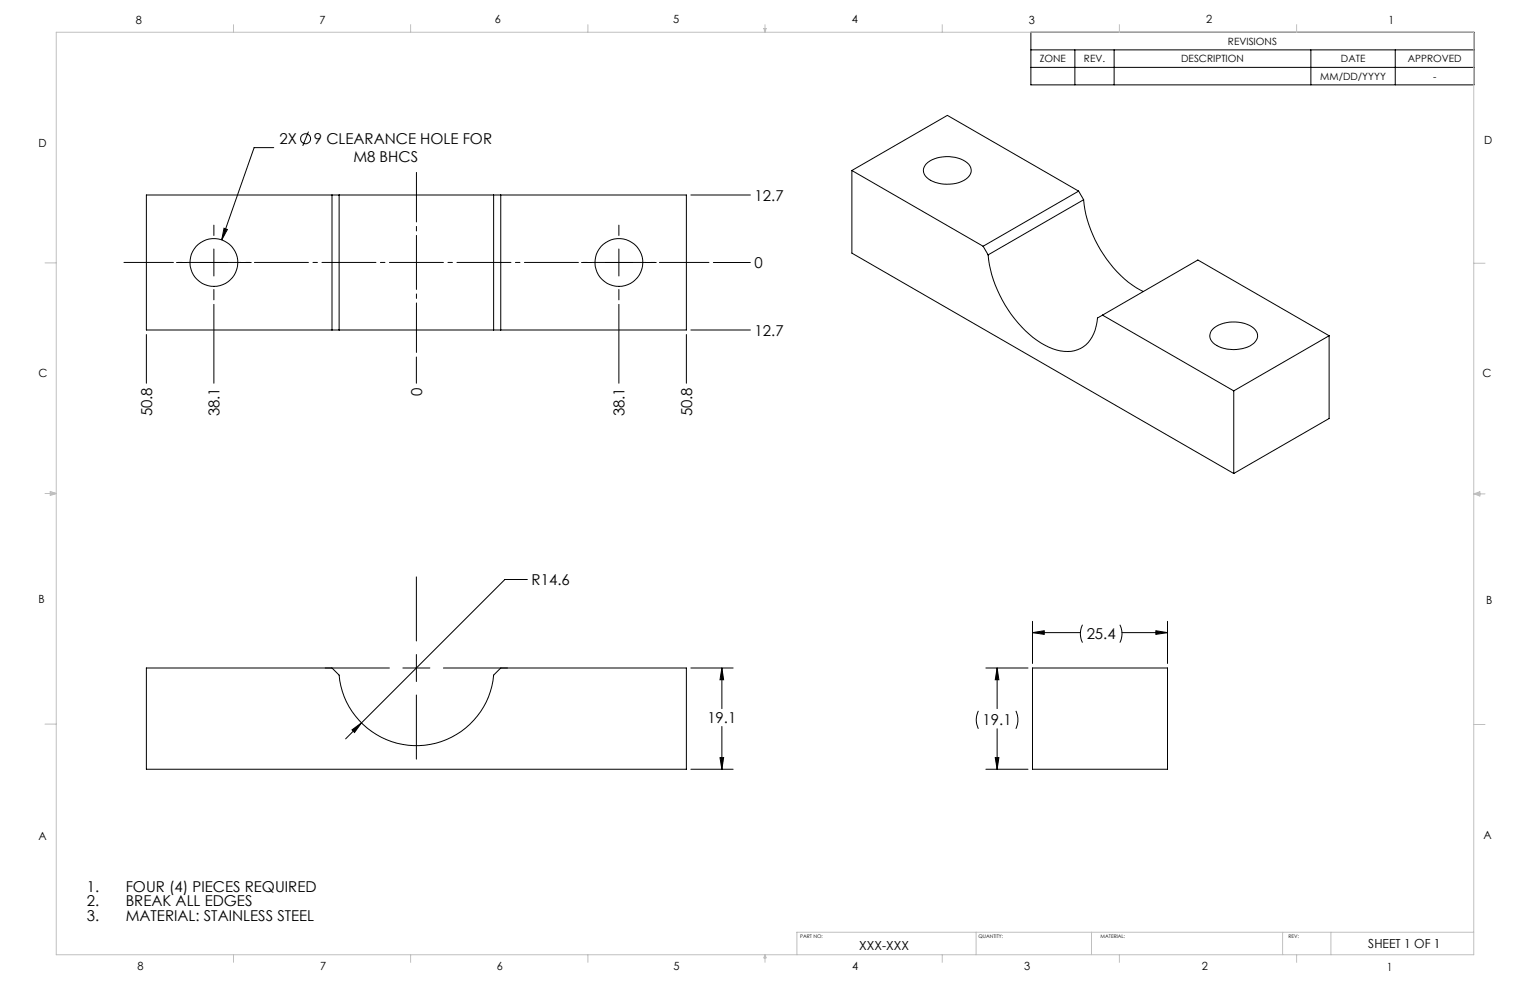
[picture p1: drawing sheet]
<svg xmlns="http://www.w3.org/2000/svg" width="432mm" height="279mm" viewBox="0 0 432 279" stroke-linecap="round" stroke-linejoin="round" font-family="sans-serif">
<g fill="none" stroke="#000" stroke-width=".28">
<path d="M290.9 9.1h125.1v14.9h-125.1zM290.9 14.1h125.1M290.9 19h125.1M303.4 14.1v9.9M314.4 14.1v9.9M370 14.1v9.9M393.8 14.1v9.9M87.1 37.1l-1.7 4.1M77.3 41.7h-5.6l-9.1 26M93.7 55v38.1M95.7 55h43.6M95.7 55h-54.4v38.1h54.4"/>
<path d="M95.7 55v38.1M139.3 55h54.4v38.1h-54.4M139.3 55v38.1M141.3 55v38.1M195 55h16.8M240.4 48.1v23.3l107.8 62.2M240.4 48.1l37.1 21.4M240.4 48.1l27-15.5 37 21.3M261.4 46.2a9.6 9.6 0 0 1 12 .2 2.86 2.86 0 0 1-1.4 4.5 10 10 0 0 1-10.5-.8 2.53 2.53 0 0 1-.1-3.9zM304.4 53.9l-26.9 15.6M304.4 53.9l1.4 2.5M305.8 56.4a34.1 34.1 0 0 0 16 25.4l.9 .5"/>
<path d="M305.8 56.4l-26.9 15.5M49.8 74.1h2.9M56.6 74.1h7.6M60.4 63.5v3M60.4 70.3v7.6M63.2 64.4l1 .4-1.6 2.9zM68 74.1h2.9M164.1 74.1h2.9M170.9 74.1h7.6M174.7 63.5v3M174.7 70.3v7.6M182.3 74.1h2.9"/>
<path d="M201.3 74.1h10.5M277.5 69.5l1.4 2.4M278.9 71.9a34.8 34.8 0 0 0 14.8 24.9 11.7 11.7 0 0 0 11.2 1.6 10.1 10.1 0 0 0 4.8-8.7l1.4-.8M41.3 94.4v13.8M60.4 81.7v2.9M60.4 85.9v22.3M95.7 93.1h43.6M174.7 81.7v2.9M174.7 85.9v22.3M193.7 94.4v13.8M195 93.1h16.8M311.1 88.9l37.1 21.4"/>
<path d="M311.1 88.9l27-15.5 37 21.4M342.2 92.9a9.6 9.6 0 0 1 12 .1 2.86 2.86 0 0 1-1.4 4.6 10.2 10.2 0 0 1-10.5-.9 2.53 2.53 0 0 1-.1-3.8zM375.1 94.8l-26.9 15.5M375.1 94.8v23.3l-26.9 15.5M117.5 100.8v7.4M348.2 110.3v23.3M117.5 162.8v18.1M148.8 163.5h-6.3l-40.5 40.5M291.4 178.5l3.3-.5v1zM291.4 175.4v11.9M291.4 178.5h13.5M305.5 176.3l-.6 2.4 .2 1.7 .4 1"/>
<path d="M316.1 176.3l.6 2.4-.3 1.7-.3 1M316.7 178.5h12.8M326.2 178l3.3 .5-3.3 .5zM329.5 175.4v11.9M93.7 188.5l2 2a21.9 21.9 0 0 0 21.8 19.9 21.9 21.9 0 0 0 21.8-19.9l2-2M109.9 188.5h-68.6v28.6h152.4v-28.6h-68.6M113.7 188.5h7.6M117.5 184.7v7.6M117.5 196.1v18.1M195 188.5h11.9M203.7 188.5l.5 3.3h-1zM203.7 188.5v11.5"/>
<path d="M278.2 188.5h11.9M281.4 188.5l.5 3.3h-1zM281.4 188.5v11.5M291.4 188.5h38.1v28.6h-38.1zM99.3 206l2.7-2-2 2.7zM102 204l-4.5 4.5M195 217.1h11.9M203.2 213.8h1l-.5 3.3zM203.7 205v12.1M276.1 200.6l-.6 2.4 .2 1.4 .4 1.3M278.2 217.1h11.9M280.9 213.8h1l-.5 3.3z"/>
<path d="M281.4 205.7v11.4M286.7 200.6l.6 2-.1 1.8-.5 1.3"/>
<circle cx="86.3" cy="39.2" r="1.41"/>
<circle cx="60.4" cy="74.1" r="6.7"/>
<circle cx="174.7" cy="74.1" r="6.7"/>
</g>
<path d="M117.5 48.7v50.8M200.1 74.1h-165.1" fill="none" stroke="#000" stroke-width=".28" stroke-dasharray="15.2 1.3 1.3 1.3" stroke-dashoffset="1.3"/>
<g fill="none" stroke="#c0c0c0" stroke-width=".28">
<path d="M15.9 9.1h400v260.4h-400zM65.9 6.9v2.2M115.9 6.9v2.2M165.9 6.9v2.2M215.6 8h.6l-.3 1.1zM215.7 8l.2 1.1M215.9 6.9v2.2M216 8l-.1 1.1M265.9 6.9v2.2M315.9 6.9v2.2M365.9 6.9v2.2M12.7 74.2h3.2"/>
<path d="M415.9 74.3h3.2M12.7 139.3h3.2M14.2 139.1l1.7 .2M14.2 138.7l1.7 .6-1.7 .5zM15.9 139.3l-1.7 .3M415.9 139.4h3.2M415.9 139.4l1.8-.6v1.2zM415.9 139.4l1.8 .3M417.7 139.2l-1.8 .2M12.7 204.4h3.2M415.9 204.5h3.2M65.9 269.5v2.1"/>
<path d="M115.9 269.5v2.1M165.9 269.5v2.1M215.9 269.5v2.1M215.9 269.5l.3 .8h-.6zM265.9 269.5v2.1M275.5 263.1v6.4M308 263.1v6.4M315.9 269.5v2.1M362 263.1v6.4M365.9 269.5v2.1M375.6 263.1v6.4M415.9 263.1h-191v6.4"/>
</g>
<path d="M99.3 206l.7 .7 2-2.7zM203.2 213.8h1l-.5 3.3zM203.7 188.5l.5 3.3h-1zM63.2 64.4l-.6 3.3 1.6-2.9zM291.4 178.5l3.3-.5v1zM326.2 178l3.3 .5-3.3 .5zM281.4 188.5l.5 3.3h-1zM280.9 213.8h1l-.5 3.3z" fill="#000"/>
<g font-size="4.2">
<text x="78.9" y="40.7">2X</text>
<text x="88.6" y="40.7">9 CLEARANCE HOLE FOR</text>
<text x="99.7" y="45.8">M8 BHCS</text>
<text x="213" y="56.6">12.7</text>
<text x="213" y="75.7">0</text>
<text x="213" y="94.7">12.7</text>
<text x="119.1" y="111.7" transform="rotate(-90 119.1 111.7)">0</text>
<text x="42.9" y="117.5" transform="rotate(-90 42.9 117.5)">50.8</text>
<text x="62" y="117.5" transform="rotate(-90 62 117.5)">38.1</text>
<text x="176.3" y="117.5" transform="rotate(-90 176.3 117.5)">38.1</text>
<text x="195.3" y="117.5" transform="rotate(-90 195.3 117.5)">50.8</text>
<text x="150" y="165.1">R14.6</text>
<text x="306.7" y="180.4">25.4</text>
<text x="199.6" y="204.1">19.1</text>
<text x="277.3" y="204.7">19.1</text>
<text x="24.5" y="251.6">1.</text>
<text x="35.5" y="251.6">FOUR (4) PIECES REQUIRED</text>
<text x="24.5" y="255.8">2.</text>
<text x="35.5" y="255.8">BREAK ALL EDGES</text>
<text x="24.5" y="260">3.</text>
<text x="35.5" y="260">MATERIAL: STAINLESS STEEL</text>
</g>
<g font-size="3.5">
<text x="242.5" y="268.1">XXX-XXX</text>
<text x="386.2" y="267.6">SHEET 1 OF 1</text>
</g>
<g font-size="3.2">
<text x="38.3" y="6.7">8</text>
<text x="90.2" y="6.7">7</text>
<text x="139.7" y="6.5">6</text>
<text x="190" y="6.5">5</text>
<text x="240.4" y="6.5">4</text>
<text x="290.4" y="6.7">3</text>
<text x="340.4" y="6.5">2</text>
<text x="391.9" y="6.7">1</text>
<text x="10.9" y="41.6">D</text>
<text x="418.9" y="40.7">D</text>
<text x="10.9" y="106.3">C</text>
<text x="418.4" y="106.4">C</text>
<text x="10.8" y="170.2">B</text>
<text x="419.4" y="170.6">B</text>
<text x="10.8" y="237.2">A</text>
<text x="418.6" y="236.8">A</text>
<text x="38.8" y="273.8">8</text>
<text x="90.4" y="273.8">7</text>
<text x="140.2" y="273.8">6</text>
<text x="190.1" y="273.9">5</text>
<text x="240.5" y="273.8">4</text>
<text x="289" y="273.9">3</text>
<text x="339.1" y="273.8">2</text>
<text x="391.4" y="274.1">1</text>
</g>
<g font-size="2.8">
<text x="293.4" y="17.6">ZONE</text>
<text x="305.9" y="17.6">REV.</text>
<text x="333.4" y="17.6">DESCRIPTION</text>
<text x="346.6" y="12.6">REVISIONS</text>
<text x="378.4" y="17.6">DATE</text>
<text x="397.3" y="17.6">APPROVED</text>
<text x="372.6" y="22.5">MM/DD/YYYY</text>
<text x="404.4" y="22.5">-</text>
</g>
<g font-size="1.4">
<text x="225.9" y="264.6">PART NO:</text>
<text x="276.1" y="264.6">QUANTITY:</text>
<text x="310.6" y="264.6">MATERIAL:</text>
<text x="363.7" y="264.6">REV:</text>
</g>
</svg>
